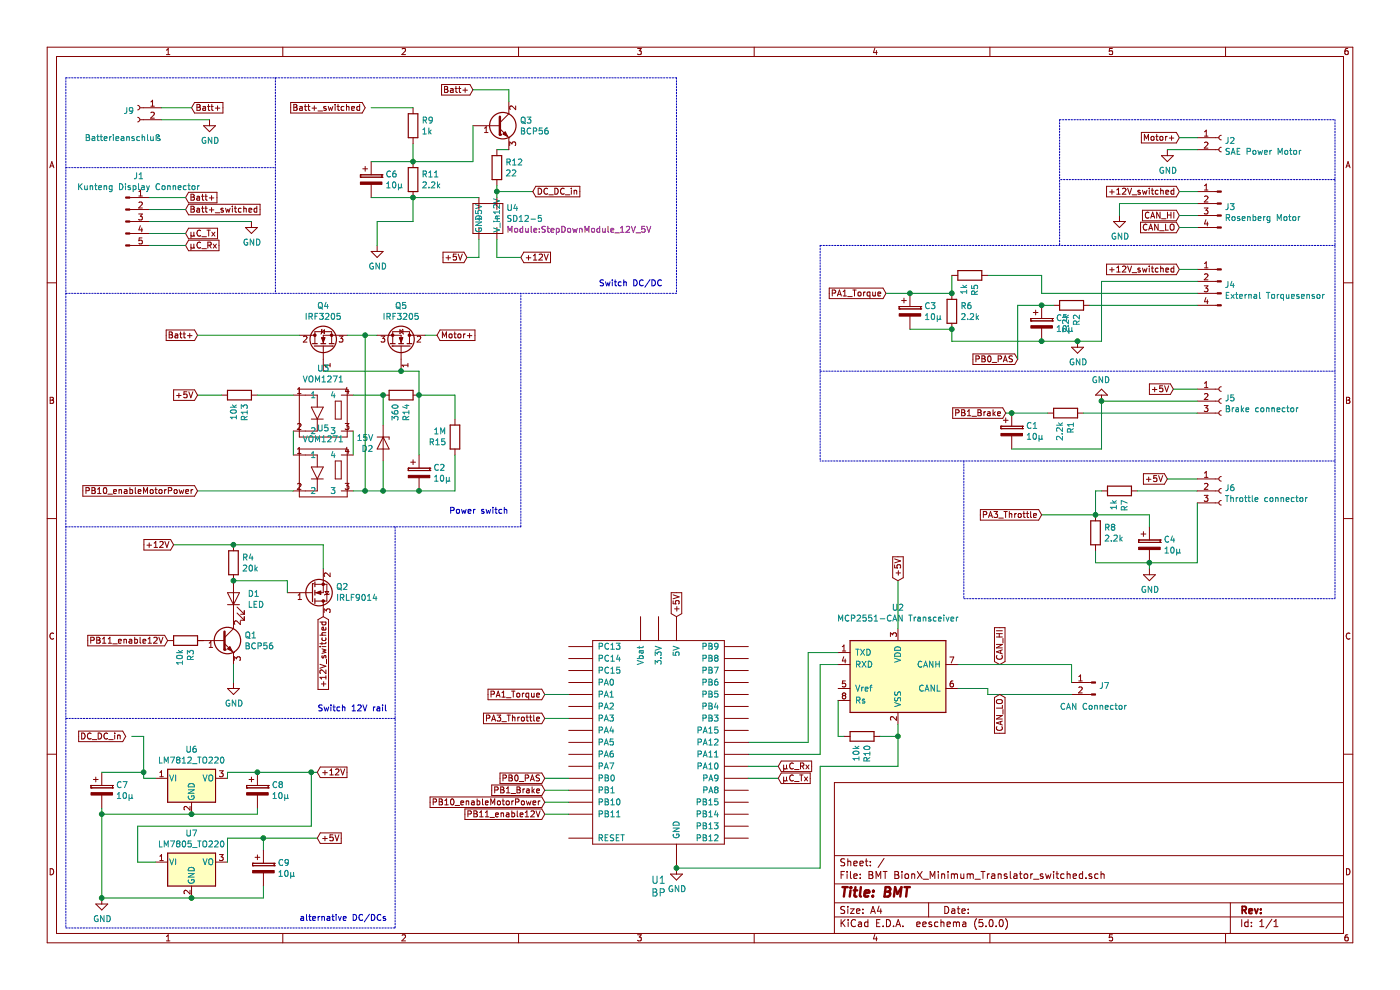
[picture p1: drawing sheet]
EESchema Schematic File Version 4
EELAYER 26 0
EELAYER END
$Descr A4 11693 8268
encoding utf-8
Sheet 1 1
Title "BMT"
Date ""
Rev ""
Comp ""
Comment1 ""
Comment2 ""
Comment3 ""
Comment4 ""
$EndDescr
$Comp
L Connector:Conn_01x04_Male J3
U 1 1
P 10200 1700
F 0 "J3" H 10172 1673 50  0000 R CNN
F 1 "Rosenberg Motor" H 10172 1582 50  0000 R CNN
F 2 "Connector_JST:JST_EH_B4B-EH-A_1x04_P2.50mm_Vertical" H 10200 1700 50  0001 C CNN
F 3 "~" H 10200 1700 50  0001 C CNN
	1    10200 1700
	-1   0    0    -1  
$EndComp
$Comp
L Connector:Conn_01x02_Female J2
U 1 1
P 10200 1150
F 0 "J2" H 10228 1126 50  0000 L CNN
F 1 "SAE Power Motor" H 10228 1035 50  0000 L CNN
F 2 "Connector_Wago:Wago_734-132_1x02_P3.50mm_Vertical" H 10200 1150 50  0001 C CNN
F 3 "~" H 10200 1150 50  0001 C CNN
	1    10200 1150
	1    0    0    -1  
$EndComp
$Comp
L Connector:Conn_01x04_Male J4
U 1 1
P 10200 2350
F 0 "J4" H 10173 2323 50  0000 R CNN
F 1 "External Torquesensor" H 10173 2232 50  0000 R CNN
F 2 "Connector_JST:JST_EH_B4B-EH-A_1x04_P2.50mm_Vertical" H 10200 2350 50  0001 C CNN
F 3 "~" H 10200 2350 50  0001 C CNN
	1    10200 2350
	-1   0    0    -1  
$EndComp
Wire Wire Line
	9200 2350 10000 2350
$Comp
L Connector:Conn_01x03_Female J5
U 1 1
P 10200 3350
F 0 "J5" H 10228 3376 50  0000 L CNN
F 1 "Brake connector" H 10228 3285 50  0000 L CNN
F 2 "Connector_JST:JST_EH_B3B-EH-A_1x03_P2.50mm_Vertical" H 10200 3350 50  0001 C CNN
F 3 "~" H 10200 3350 50  0001 C CNN
	1    10200 3350
	1    0    0    -1  
$EndComp
Wire Wire Line
	9200 3350 10000 3350
Wire Wire Line
	10000 2450 8700 2450
$Comp
L Interface_CAN_LIN:MCP2551-I-P U2
U 1 1
P 7500 5650
F 0 "U2" H 7500 6228 50  0000 C CNN
F 1 "MCP2551-CAN Transceiver" H 7500 6137 50  0000 C CNN
F 2 "Package_SO:SOIC-8-1EP_3.9x4.9mm_P1.27mm_EP2.29x3mm" H 7500 5150 50  0001 C CIN
F 3 "http://ww1.microchip.com/downloads/en/devicedoc/21667d.pdf" H 7500 5650 50  0001 C CNN
	1    7500 5650
	1    0    0    -1  
$EndComp
Wire Wire Line
	6250 6200 6750 6200
Wire Wire Line
	6750 6200 6750 5450
Wire Wire Line
	6750 5450 7000 5450
Wire Wire Line
	6250 6300 6850 6300
Wire Wire Line
	6850 6300 6850 5550
Wire Wire Line
	6850 5550 7000 5550
Wire Wire Line
	7500 6400 7500 6150
Wire Wire Line
	8000 5750 8250 5750
Wire Wire Line
	8250 5800 8250 5750
$Comp
L Connector:Conn_01x02_Male J7
U 1 1
P 9150 5700
F 0 "J7" H 9122 5674 50  0000 R CNN
F 1 "CAN Connector" H 9450 5500 50  0000 R CNN
F 2 "Connector_JST:JST_EH_B2B-EH-A_1x02_P2.50mm_Vertical" H 9150 5700 50  0001 C CNN
F 3 "~" H 9150 5700 50  0001 C CNN
	1    9150 5700
	-1   0    0    -1  
$EndComp
Wire Wire Line
	8950 5550 8950 5700
Wire Wire Line
	8250 5800 8950 5800
$Comp
L Connector:Conn_01x03_Female J6
U 1 1
P 10200 4100
F 0 "J6" H 10228 4126 50  0000 L CNN
F 1 "Throttle connector" H 10228 4035 50  0000 L CNN
F 2 "Connector_JST:JST_EH_B3B-EH-A_1x03_P2.50mm_Vertical" H 10200 4100 50  0001 C CNN
F 3 "~" H 10200 4100 50  0001 C CNN
	1    10200 4100
	1    0    0    -1  
$EndComp
$Comp
L Device:R R8
U 1 1
P 9150 4450
F 0 "R8" H 9220 4496 50  0000 L CNN
F 1 "2.2k" H 9220 4405 50  0000 L CNN
F 2 "Resistor_SMD:R_0805_2012Metric" V 9080 4450 50  0001 C CNN
F 3 "~" H 9150 4450 50  0001 C CNN
	1    9150 4450
	1    0    0    -1  
$EndComp
$Comp
L Device:R R7
U 1 1
P 9350 4100
F 0 "R7" H 9420 4146 50  0000 L CNN
F 1 "1k" H 9420 4055 50  0000 L CNN
F 2 "Resistor_SMD:R_0805_2012Metric" V 9280 4100 50  0001 C CNN
F 3 "~" H 9350 4100 50  0001 C CNN
	1    9350 4100
	0    1    1    0   
$EndComp
Connection ~ 9150 4300
$Comp
L power:GND #PWR0102
U 1 1
P 9600 4750
F 0 "#PWR0102" H 9600 4500 50  0001 C CNN
F 1 "GND" H 9605 4577 50  0000 C CNN
F 2 "" H 9600 4750 50  0001 C CNN
F 3 "" H 9600 4750 50  0001 C CNN
	1    9600 4750
	1    0    0    -1  
$EndComp
$Comp
L Device:R R6
U 1 1
P 7950 2600
F 0 "R6" H 8020 2646 50  0000 L CNN
F 1 "2.2k" H 8020 2555 50  0000 L CNN
F 2 "Resistor_SMD:R_0805_2012Metric" V 7880 2600 50  0001 C CNN
F 3 "~" H 7950 2600 50  0001 C CNN
	1    7950 2600
	1    0    0    -1  
$EndComp
$Comp
L power:GND #PWR0103
U 1 1
P 9000 2850
F 0 "#PWR0103" H 9000 2600 50  0001 C CNN
F 1 "GND" H 9005 2677 50  0000 C CNN
F 2 "" H 9000 2850 50  0001 C CNN
F 3 "" H 9000 2850 50  0001 C CNN
	1    9000 2850
	1    0    0    -1  
$EndComp
Wire Wire Line
	7950 2300 7950 2450
Wire Wire Line
	8700 2450 8700 2300
Connection ~ 7950 2450
$Comp
L Device:CP C4
U 1 1
P 9600 4550
F 0 "C4" H 9718 4596 50  0000 L CNN
F 1 "10µ" H 9718 4505 50  0000 L CNN
F 2 "Capacitor_THT:CP_Radial_D5.0mm_P2.50mm" H 9638 4400 50  0001 C CNN
F 3 "~" H 9600 4550 50  0001 C CNN
	1    9600 4550
	1    0    0    -1  
$EndComp
$Comp
L Device:CP C3
U 1 1
P 7600 2600
F 0 "C3" H 7718 2646 50  0000 L CNN
F 1 "10µ" H 7718 2555 50  0000 L CNN
F 2 "Capacitor_THT:CP_Radial_D5.0mm_P2.50mm" H 7638 2450 50  0001 C CNN
F 3 "~" H 7600 2600 50  0001 C CNN
	1    7600 2600
	1    0    0    -1  
$EndComp
Wire Wire Line
	7600 2450 7950 2450
Wire Wire Line
	7600 2750 7950 2750
Connection ~ 7950 2750
Wire Wire Line
	9600 4400 9600 4300
Wire Wire Line
	9600 4300 9150 4300
Wire Wire Line
	9600 4700 9150 4700
Wire Wire Line
	7500 6400 6850 6400
$Comp
L power:GND #PWR0105
U 1 1
P 5650 7250
F 0 "#PWR0105" H 5650 7000 50  0001 C CNN
F 1 "GND" H 5655 7077 50  0000 C CNN
F 2 "" H 5650 7250 50  0001 C CNN
F 3 "" H 5650 7250 50  0001 C CNN
	1    5650 7250
	1    0    0    -1  
$EndComp
Wire Wire Line
	9200 3350 9200 3750
$Comp
L Connector:Conn_01x02_Female J9
U 1 1
P 1150 900
F 0 "J9" H 1178 876 50  0000 L CNN
F 1 "Batterieanschluß" H 950 650 50  0000 L CNN
F 2 "Connector_Wago:Wago_734-132_1x02_P3.50mm_Vertical" H 1150 900 50  0001 C CNN
F 3 "~" H 1150 900 50  0001 C CNN
	1    1150 900 
	-1   0    0    -1  
$EndComp
$Comp
L Device:CP C1
U 1 1
P 8450 3600
F 0 "C1" H 8568 3646 50  0000 L CNN
F 1 "10µ" H 8568 3555 50  0000 L CNN
F 2 "Capacitor_THT:CP_Radial_D5.0mm_P2.50mm" H 8488 3450 50  0001 C CNN
F 3 "~" H 8450 3600 50  0001 C CNN
	1    8450 3600
	1    0    0    -1  
$EndComp
$Comp
L Device:R R1
U 1 1
P 8900 3450
F 0 "R1" H 8970 3496 50  0000 L CNN
F 1 "2.2k" H 8970 3405 50  0000 L CNN
F 2 "Resistor_SMD:R_0805_2012Metric" V 8830 3450 50  0001 C CNN
F 3 "~" H 8900 3450 50  0001 C CNN
	1    8900 3450
	0    1    1    0   
$EndComp
$Comp
L Device:R R2
U 1 1
P 8950 2550
F 0 "R2" H 9020 2596 50  0000 L CNN
F 1 "2.2k" H 9020 2505 50  0000 L CNN
F 2 "Resistor_SMD:R_0805_2012Metric" V 8880 2550 50  0001 C CNN
F 3 "~" H 8950 2550 50  0001 C CNN
	1    8950 2550
	0    1    1    0   
$EndComp
$Comp
L Device:CP C5
U 1 1
P 8700 2700
F 0 "C5" H 8818 2746 50  0000 L CNN
F 1 "10µ" H 8818 2655 50  0000 L CNN
F 2 "Capacitor_THT:CP_Radial_D5.0mm_P2.50mm" H 8738 2550 50  0001 C CNN
F 3 "~" H 8700 2700 50  0001 C CNN
	1    8700 2700
	1    0    0    -1  
$EndComp
Wire Wire Line
	8800 2550 8700 2550
Wire Wire Line
	8700 2850 9000 2850
Wire Wire Line
	9200 2850 9200 2350
Wire Wire Line
	9100 2550 10000 2550
Connection ~ 8700 2550
$Comp
L Device:R R10
U 1 1
P 7200 6150
F 0 "R10" H 7270 6196 50  0000 L CNN
F 1 "10k" H 7270 6105 50  0000 L CNN
F 2 "Resistor_SMD:R_0805_2012Metric" V 7130 6150 50  0001 C CNN
F 3 "~" H 7200 6150 50  0001 C CNN
	1    7200 6150
	0    1    1    0   
$EndComp
Wire Wire Line
	7350 6150 7500 6150
Connection ~ 7500 6150
Wire Wire Line
	7500 6150 7500 6050
Wire Wire Line
	7050 6150 7000 6150
Wire Wire Line
	7000 6150 7000 5850
$Comp
L Device:R R5
U 1 1
P 8100 2300
F 0 "R5" H 8170 2346 50  0000 L CNN
F 1 "1k" H 8170 2255 50  0000 L CNN
F 2 "Resistor_SMD:R_0805_2012Metric" V 8030 2300 50  0001 C CNN
F 3 "~" H 8100 2300 50  0001 C CNN
	1    8100 2300
	0    1    1    0   
$EndComp
$Comp
L bluepill:BP U1
U 1 1
P 5500 6200
F 0 "U1" H 5500 5053 60  0000 C CNN
F 1 "BP" H 5500 4947 60  0000 C CNN
F 2 "Module:BluePill" H 5400 6950 60  0001 C CNN
F 3 "" H 5400 6950 60  0001 C CNN
	1    5500 6200
	1    0    0    -1  
$EndComp
$Comp
L stepdownmodule_12v_5_v:SD12-5 U4
U 1 1
P 4050 1600
F 0 "U4" H 4228 1466 50  0000 L CNN
F 1 "SD12-5" H 4228 1375 50  0000 L CNN
F 2 "Module:StepDownModule_12V_5V" H 4228 1284 50  0000 L CNN
F 3 "" H 4050 1600 50  0001 C CNN
	1    4050 1600
	1    0    0    -1  
$EndComp
Wire Wire Line
	4250 1250 4150 1250
Wire Wire Line
	4150 2000 4150 2150
$Comp
L Connector:Conn_01x05_Male J1
U 1 1
P 1050 1850
F 0 "J1" H 1158 2231 50  0000 C CNN
F 1 "Kunteng Display Connector" H 1158 2140 50  0000 C CNN
F 2 "Connector_JST:JST_EH_B5B-EH-A_1x05_P2.50mm_Vertical" H 1050 1850 50  0001 C CNN
F 3 "~" H 1050 1850 50  0001 C CNN
	1    1050 1850
	1    0    0    -1  
$EndComp
$Comp
L Transistor_BJT:BCP56 Q3
U 1 1
P 4150 1050
F 0 "Q3" H 4341 1096 50  0000 L CNN
F 1 "BCP56" H 4341 1005 50  0000 L CNN
F 2 "Package_TO_SOT_SMD:SOT-223" H 4350 975 50  0001 L CIN
F 3 "http://cache.nxp.com/documents/data_sheet/BCP56_BCX56_BC56PA.pdf?pspll=1" H 4150 1050 50  0001 L CNN
	1    4150 1050
	1    0    0    -1  
$EndComp
$Comp
L Device:R R12
U 1 1
P 4150 1400
F 0 "R12" H 4220 1446 50  0000 L CNN
F 1 "22" H 4220 1355 50  0000 L CNN
F 2 "Resistor_SMD:R_0805_2012Metric" V 4080 1400 50  0001 C CNN
F 3 "~" H 4150 1400 50  0001 C CNN
	1    4150 1400
	1    0    0    -1  
$EndComp
$Comp
L Device:R R11
U 1 1
P 3450 1500
F 0 "R11" H 3520 1546 50  0000 L CNN
F 1 "2.2k" H 3520 1455 50  0000 L CNN
F 2 "Resistor_SMD:R_0805_2012Metric" V 3380 1500 50  0001 C CNN
F 3 "~" H 3450 1500 50  0001 C CNN
	1    3450 1500
	1    0    0    -1  
$EndComp
Wire Wire Line
	3450 1200 3450 1350
Connection ~ 3450 1350
$Comp
L Device:CP C6
U 1 1
P 3100 1500
F 0 "C6" H 3218 1546 50  0000 L CNN
F 1 "10µ" H 3218 1455 50  0000 L CNN
F 2 "Capacitor_THT:CP_Radial_D5.0mm_P2.50mm" H 3138 1350 50  0001 C CNN
F 3 "~" H 3100 1500 50  0001 C CNN
	1    3100 1500
	1    0    0    -1  
$EndComp
Wire Wire Line
	3100 1350 3450 1350
Wire Wire Line
	3100 1650 3450 1650
Connection ~ 3450 1650
$Comp
L Device:R R9
U 1 1
P 3450 1050
F 0 "R9" H 3520 1096 50  0000 L CNN
F 1 "1k" H 3520 1005 50  0000 L CNN
F 2 "Resistor_SMD:R_0805_2012Metric" V 3380 1050 50  0001 C CNN
F 3 "~" H 3450 1050 50  0001 C CNN
	1    3450 1050
	1    0    0    -1  
$EndComp
Wire Wire Line
	4000 1650 3450 1650
Wire Wire Line
	3450 1350 3950 1350
Wire Wire Line
	3950 1350 3950 1050
Wire Wire Line
	3450 1850 3450 1650
$Comp
L Regulator_Linear:LM7812_TO220 U6
U 1 1
P 1600 6500
F 0 "U6" H 1600 6742 50  0000 C CNN
F 1 "LM7812_TO220" H 1600 6651 50  0000 C CNN
F 2 "Package_TO_SOT_THT:TO-220-3_Vertical" H 1600 6725 50  0001 C CIN
F 3 "http://www.fairchildsemi.com/ds/LM/LM7805.pdf" H 1600 6450 50  0001 C CNN
	1    1600 6500
	1    0    0    -1  
$EndComp
$Comp
L Regulator_Linear:LM7805_TO220 U7
U 1 1
P 1600 7200
F 0 "U7" H 1600 7442 50  0000 C CNN
F 1 "LM7805_TO220" H 1600 7351 50  0000 C CNN
F 2 "Package_TO_SOT_THT:TO-220-3_Vertical" H 1600 7425 50  0001 C CIN
F 3 "http://www.fairchildsemi.com/ds/LM/LM7805.pdf" H 1600 7150 50  0001 C CNN
	1    1600 7200
	1    0    0    -1  
$EndComp
$Comp
L Device:CP C8
U 1 1
P 2150 6600
F 0 "C8" H 2268 6646 50  0000 L CNN
F 1 "10µ" H 2268 6555 50  0000 L CNN
F 2 "Capacitor_THT:CP_Radial_D5.0mm_P2.50mm" H 2188 6450 50  0001 C CNN
F 3 "~" H 2150 6600 50  0001 C CNN
	1    2150 6600
	1    0    0    -1  
$EndComp
$Comp
L Device:CP C7
U 1 1
P 850 6600
F 0 "C7" H 968 6646 50  0000 L CNN
F 1 "10µ" H 968 6555 50  0000 L CNN
F 2 "Capacitor_THT:CP_Radial_D5.0mm_P2.50mm" H 888 6450 50  0001 C CNN
F 3 "~" H 850 6600 50  0001 C CNN
	1    850  6600
	1    0    0    -1  
$EndComp
$Comp
L Device:CP C9
U 1 1
P 2200 7250
F 0 "C9" H 2318 7296 50  0000 L CNN
F 1 "10µ" H 2318 7205 50  0000 L CNN
F 2 "Capacitor_THT:CP_Radial_D5.0mm_P2.50mm" H 2238 7100 50  0001 C CNN
F 3 "~" H 2200 7250 50  0001 C CNN
	1    2200 7250
	1    0    0    -1  
$EndComp
Wire Wire Line
	1600 6800 2150 6800
Wire Wire Line
	2150 6800 2150 6750
Connection ~ 1600 6800
Wire Wire Line
	850  6800 850  6750
Connection ~ 850  6800
Wire Wire Line
	850  6800 1600 6800
Wire Wire Line
	1600 7500 2200 7500
Wire Wire Line
	2200 7400 2200 7500
Connection ~ 1600 7500
Wire Wire Line
	1900 7000 1900 7200
Wire Wire Line
	2200 7000 2200 7100
Wire Wire Line
	2200 7000 1900 7000
Wire Wire Line
	1900 6450 1900 6500
Wire Wire Line
	2150 6450 1900 6450
Connection ~ 2150 6450
Wire Wire Line
	1200 6150 1200 6450
Wire Wire Line
	1200 6500 1300 6500
Wire Wire Line
	1200 6450 850  6450
Connection ~ 1200 6450
Wire Wire Line
	1200 6450 1200 6500
Wire Wire Line
	2600 6450 2600 6900
Wire Wire Line
	2600 6900 1150 6900
Wire Wire Line
	1150 6900 1150 7200
Wire Wire Line
	1150 7200 1300 7200
Wire Wire Line
	2600 6450 2150 6450
$Comp
L Transistor_FET:IRF3205 Q4
U 1 1
P 2700 2900
F 0 "Q4" V 3043 2900 50  0000 C CNN
F 1 "IRF3205" V 2952 2900 50  0000 C CNN
F 2 "Package_TO_SOT_THT:TO-220-3_Vertical" H 2950 2825 50  0001 L CIN
F 3 "http://www.irf.com/product-info/datasheets/data/irf3205.pdf" H 2700 2900 50  0001 L CNN
	1    2700 2900
	0    -1   -1   0   
$EndComp
$Comp
L Transistor_FET:IRF3205 Q5
U 1 1
P 3350 2900
F 0 "Q5" V 3693 2900 50  0000 C CNN
F 1 "IRF3205" V 3602 2900 50  0000 C CNN
F 2 "Package_TO_SOT_THT:TO-220-3_Vertical" H 3600 2825 50  0001 L CIN
F 3 "http://www.irf.com/product-info/datasheets/data/irf3205.pdf" H 3350 2900 50  0001 L CNN
	1    3350 2900
	0    1    -1   0   
$EndComp
$Comp
L Device:D_Zener D2
U 1 1
P 3200 3700
F 0 "D2" V 3246 3621 50  0000 R CNN
F 1 "15V" V 3155 3621 50  0000 R CNN
F 2 "Diode_SMD:D_0805_2012Metric" H 3200 3700 50  0001 C CNN
F 3 "~" H 3200 3700 50  0001 C CNN
	1    3200 3700
	0    1    1    0   
$EndComp
$Comp
L Device:R R14
U 1 1
P 3350 3300
F 0 "R14" H 3420 3346 50  0000 L CNN
F 1 "360" H 3420 3255 50  0000 L CNN
F 2 "Resistor_SMD:R_0805_2012Metric" V 3280 3300 50  0001 C CNN
F 3 "~" H 3350 3300 50  0001 C CNN
	1    3350 3300
	0    1    1    0   
$EndComp
Wire Wire Line
	3200 3300 3200 3550
Wire Wire Line
	2700 3100 3350 3100
Connection ~ 3200 3300
Wire Wire Line
	3200 4100 3050 4100
Connection ~ 3050 4100
$Comp
L Device:CP C2
U 1 1
P 3500 3950
F 0 "C2" H 3618 3996 50  0000 L CNN
F 1 "10µ" H 3618 3905 50  0000 L CNN
F 2 "Capacitor_THT:CP_Radial_D5.0mm_P2.50mm" H 3538 3800 50  0001 C CNN
F 3 "~" H 3500 3950 50  0001 C CNN
	1    3500 3950
	1    0    0    -1  
$EndComp
Wire Wire Line
	3200 4100 3500 4100
Connection ~ 3200 4100
Wire Wire Line
	3500 3300 3500 3100
Wire Wire Line
	3500 3100 3350 3100
Connection ~ 3500 3300
Connection ~ 3350 3100
$Comp
L Device:R R13
U 1 1
P 2000 3300
F 0 "R13" H 2070 3346 50  0000 L CNN
F 1 "10k" H 2070 3255 50  0000 L CNN
F 2 "Resistor_SMD:R_0805_2012Metric" V 1930 3300 50  0001 C CNN
F 3 "~" H 2000 3300 50  0001 C CNN
	1    2000 3300
	0    1    1    0   
$EndComp
Wire Wire Line
	1650 3300 1850 3300
Wire Wire Line
	3550 2800 3650 2800
$Comp
L Device:R R15
U 1 1
P 3800 3650
F 0 "R15" H 3870 3696 50  0000 L CNN
F 1 "1M" H 3870 3605 50  0000 L CNN
F 2 "Resistor_SMD:R_0805_2012Metric" V 3730 3650 50  0001 C CNN
F 3 "~" H 3800 3650 50  0001 C CNN
	1    3800 3650
	-1   0    0    1   
$EndComp
Wire Wire Line
	3500 3300 3800 3300
Wire Wire Line
	3800 3300 3800 3500
Wire Wire Line
	3800 4100 3500 4100
Connection ~ 3500 4100
Text GLabel 1550 1650 2    50   Input ~ 0
Batt+
Wire Wire Line
	1250 1650 1550 1650
$Comp
L power:GND #PWR04
U 1 1
P 2100 1850
F 0 "#PWR04" H 2100 1600 50  0001 C CNN
F 1 "GND" H 2105 1677 50  0000 C CNN
F 2 "" H 2100 1850 50  0001 C CNN
F 3 "" H 2100 1850 50  0001 C CNN
	1    2100 1850
	1    0    0    -1  
$EndComp
Wire Wire Line
	1250 1850 2100 1850
Text GLabel 1550 1750 2    50   Input ~ 0
Batt+_switched
Wire Wire Line
	1250 1750 1550 1750
Text GLabel 1550 1950 2    50   Input ~ 0
µC_Tx
Text GLabel 1550 2050 2    50   Input ~ 0
µC_Rx
Wire Wire Line
	1250 1950 1550 1950
Wire Wire Line
	1250 2050 1550 2050
$Comp
L power:VOM1271 U3
U 1 1
P 2700 3150
F 0 "U3" H 2700 3225 50  0000 C CNN
F 1 "VOM1271" H 2700 3134 50  0000 C CNN
F 2 "" H 2700 3150 50  0001 C CNN
F 3 "" H 2700 3150 50  0001 C CNN
	1    2700 3150
	1    0    0    -1  
$EndComp
$Comp
L power:VOM1271 U5
U 1 1
P 2700 3650
F 0 "U5" H 2700 3725 50  0000 C CNN
F 1 "VOM1271" H 2700 3634 50  0000 C CNN
F 2 "" H 2700 3650 50  0001 C CNN
F 3 "" H 2700 3650 50  0001 C CNN
	1    2700 3650
	1    0    0    -1  
$EndComp
Wire Wire Line
	2950 3600 2950 3800
Wire Wire Line
	2450 3600 2450 3800
Text GLabel 1650 3300 0    50   Input ~ 0
+5V
Text GLabel 1650 4100 0    50   Input ~ 0
PB10_enableMotorPower
Wire Wire Line
	2950 3300 3200 3300
Wire Wire Line
	2900 2800 3050 2800
Wire Wire Line
	3800 3800 3800 4100
Wire Wire Line
	3500 3300 3500 3800
Wire Wire Line
	3200 3850 3200 4100
Wire Wire Line
	3050 2800 3050 4100
Connection ~ 3050 2800
Wire Wire Line
	3050 2800 3150 2800
Wire Wire Line
	2950 4100 3050 4100
Wire Wire Line
	2150 3300 2450 3300
Wire Wire Line
	1650 4100 2450 4100
Text GLabel 1650 2800 0    50   Input ~ 0
Batt+
Wire Wire Line
	1650 2800 2500 2800
Text GLabel 3650 2800 2    50   Input ~ 0
Motor+
Text GLabel 9850 1150 0    50   Input ~ 0
Motor+
Wire Wire Line
	9850 1150 10000 1150
$Comp
L power:GND #PWR08
U 1 1
P 9750 1250
F 0 "#PWR08" H 9750 1000 50  0001 C CNN
F 1 "GND" H 9755 1077 50  0000 C CNN
F 2 "" H 9750 1250 50  0001 C CNN
F 3 "" H 9750 1250 50  0001 C CNN
	1    9750 1250
	1    0    0    -1  
$EndComp
Wire Wire Line
	9750 1250 10000 1250
Text GLabel 1600 900  2    50   Input ~ 0
Batt+
Wire Wire Line
	1350 900  1600 900 
$Comp
L power:GND #PWR02
U 1 1
P 1750 1000
F 0 "#PWR02" H 1750 750 50  0001 C CNN
F 1 "GND" H 1755 827 50  0000 C CNN
F 2 "" H 1750 1000 50  0001 C CNN
F 3 "" H 1750 1000 50  0001 C CNN
	1    1750 1000
	1    0    0    -1  
$EndComp
Wire Wire Line
	1350 1000 1750 1000
Text GLabel 3950 750  0    50   Input ~ 0
Batt+
Wire Wire Line
	4250 750  3950 750 
Wire Wire Line
	4250 750  4250 850 
Text GLabel 3050 900  0    50   Input ~ 0
Batt+_switched
Wire Wire Line
	3100 900  3450 900 
$Comp
L power:GND #PWR05
U 1 1
P 3150 2050
F 0 "#PWR05" H 3150 1800 50  0001 C CNN
F 1 "GND" H 3155 1877 50  0000 C CNN
F 2 "" H 3150 2050 50  0001 C CNN
F 3 "" H 3150 2050 50  0001 C CNN
	1    3150 2050
	1    0    0    -1  
$EndComp
Wire Wire Line
	3150 1850 3150 2050
Wire Wire Line
	3150 1850 3450 1850
Text GLabel 3900 2150 0    50   Input ~ 0
+5V
Text GLabel 4350 2150 2    50   Input ~ 0
+12V
Wire Wire Line
	4150 2150 4350 2150
Wire Wire Line
	4000 2000 4000 2150
Wire Wire Line
	4000 2150 3900 2150
Wire Wire Line
	4150 1550 4150 1600
Text GLabel 4550 6700 0    50   Input ~ 0
PB10_enableMotorPower
Text GLabel 1050 6150 0    50   Input ~ 0
DC_DC_in
Wire Wire Line
	4150 1600 4450 1600
Connection ~ 4150 1600
Wire Wire Line
	4150 1600 4150 1650
Wire Wire Line
	1100 6150 1200 6150
Text GLabel 2650 6450 2    50   Input ~ 0
+12V
Wire Wire Line
	2650 6450 2600 6450
Connection ~ 2600 6450
Text GLabel 2650 7000 2    50   Input ~ 0
+5V
Wire Wire Line
	2200 7000 2650 7000
Connection ~ 2200 7000
$Comp
L power:GND #PWR01
U 1 1
P 850 7500
F 0 "#PWR01" H 850 7250 50  0001 C CNN
F 1 "GND" H 855 7327 50  0000 C CNN
F 2 "" H 850 7500 50  0001 C CNN
F 3 "" H 850 7500 50  0001 C CNN
	1    850  7500
	1    0    0    -1  
$EndComp
Wire Wire Line
	850  6800 850  7500
Connection ~ 850  7500
Wire Wire Line
	850  7500 1600 7500
Text GLabel 5650 5150 1    50   Input ~ 0
+5V
Text GLabel 9800 3250 0    50   Input ~ 0
+5V
Wire Wire Line
	9800 3250 10000 3250
Text GLabel 9750 4000 0    50   Input ~ 0
+5V
Wire Wire Line
	9750 4000 10000 4000
Text GLabel 7500 4850 1    50   Input ~ 0
+5V
Wire Wire Line
	7500 4850 7500 5250
Text GLabel 6500 6500 2    50   Input ~ 0
µC_Tx
Text GLabel 6500 6400 2    50   Input ~ 0
µC_Rx
Wire Wire Line
	6250 6400 6500 6400
Wire Wire Line
	6250 6500 6500 6500
Text GLabel 4550 6000 0    50   Input ~ 0
PA3_Throttle
Wire Wire Line
	4550 6000 4750 6000
Text GLabel 8700 4300 0    50   Input ~ 0
PA3_Throttle
Wire Wire Line
	8700 4300 9150 4300
Text GLabel 4550 5800 0    50   Input ~ 0
PA1_Torque
Wire Wire Line
	4550 5800 4750 5800
Text GLabel 7400 2450 0    50   Input ~ 0
PA1_Torque
Wire Wire Line
	7400 2450 7600 2450
Connection ~ 7600 2450
Text GLabel 4550 6500 0    50   Input ~ 0
PB0_PAS
Wire Wire Line
	4550 6500 4750 6500
Text GLabel 8500 3000 0    50   Input ~ 0
PB0_PAS
Wire Wire Line
	8500 2550 8500 3000
Wire Wire Line
	8500 2550 8700 2550
Text GLabel 4550 6600 0    50   Input ~ 0
PB1_Brake
Wire Wire Line
	4550 6600 4750 6600
Text GLabel 8400 3450 0    50   Input ~ 0
PB1_Brake
Text GLabel 4450 1600 2    50   Input ~ 0
DC_DC_in
$Comp
L Transistor_BJT:BCP56 Q1
U 1 1
P 1850 5350
F 0 "Q1" H 2041 5396 50  0000 L CNN
F 1 "BCP56" H 2041 5305 50  0000 L CNN
F 2 "Package_TO_SOT_SMD:SOT-223" H 2050 5275 50  0001 L CIN
F 3 "http://cache.nxp.com/documents/data_sheet/BCP56_BCX56_BC56PA.pdf?pspll=1" H 1850 5350 50  0001 L CNN
	1    1850 5350
	1    0    0    -1  
$EndComp
Text GLabel 1400 5350 0    50   Input ~ 0
PB11_enable12V
$Comp
L power:GND #PWR03
U 1 1
P 1950 5700
F 0 "#PWR03" H 1950 5450 50  0001 C CNN
F 1 "GND" H 1955 5527 50  0000 C CNN
F 2 "" H 1950 5700 50  0001 C CNN
F 3 "" H 1950 5700 50  0001 C CNN
	1    1950 5700
	1    0    0    -1  
$EndComp
Wire Wire Line
	1950 5550 1950 5700
$Comp
L Device:R R3
U 1 1
P 1550 5350
F 0 "R3" H 1620 5396 50  0000 L CNN
F 1 "10k" H 1620 5305 50  0000 L CNN
F 2 "Resistor_SMD:R_0805_2012Metric" V 1480 5350 50  0001 C CNN
F 3 "~" H 1550 5350 50  0001 C CNN
	1    1550 5350
	0    1    1    0   
$EndComp
Text GLabel 4550 6800 0    50   Input ~ 0
PB11_enable12V
Wire Wire Line
	4550 6700 4750 6700
$Comp
L Transistor_FET:2N7002 Q2
U 1 1
P 2600 4950
F 0 "Q2" H 2805 4904 50  0000 L CNN
F 1 "IRLF9014" H 2805 4995 50  0000 L CNN
F 2 "Package_TO_SOT_SMD:SOT-23" H 2800 4875 50  0001 L CIN
F 3 "https://www.fairchildsemi.com/datasheets/2N/2N7002.pdf" H 2600 4950 50  0001 L CNN
	1    2600 4950
	1    0    0    1   
$EndComp
$Comp
L Device:LED D1
U 1 1
P 1950 5000
F 0 "D1" V 1988 4883 50  0000 R CNN
F 1 "LED" V 1897 4883 50  0000 R CNN
F 2 "" H 1950 5000 50  0001 C CNN
F 3 "~" H 1950 5000 50  0001 C CNN
	1    1950 5000
	0    -1   -1   0   
$EndComp
Text GLabel 1450 4550 0    50   Input ~ 0
+12V
$Comp
L Device:R R4
U 1 1
P 1950 4700
F 0 "R4" H 2020 4746 50  0000 L CNN
F 1 "20k" H 2020 4655 50  0000 L CNN
F 2 "Resistor_SMD:R_0805_2012Metric" V 1880 4700 50  0001 C CNN
F 3 "~" H 1950 4700 50  0001 C CNN
	1    1950 4700
	1    0    0    -1  
$EndComp
Wire Wire Line
	1450 4550 1950 4550
Wire Wire Line
	2700 4550 2700 4750
Wire Wire Line
	2700 4550 1950 4550
Connection ~ 1950 4550
Wire Wire Line
	1950 4850 2400 4850
Wire Wire Line
	2400 4850 2400 4950
Connection ~ 1950 4850
Text GLabel 2700 5150 3    50   Input ~ 0
+12V_switched
Text GLabel 9850 1600 0    50   Input ~ 0
+12V_switched
Wire Wire Line
	9850 1600 10000 1600
Text GLabel 8350 5550 1    50   Input ~ 0
CAN_HI
Wire Wire Line
	8000 5550 8950 5550
Text GLabel 9850 1800 0    50   Input ~ 0
CAN_HI
Wire Wire Line
	9850 1800 10000 1800
Text GLabel 9850 1900 0    50   Input ~ 0
CAN_LO
Wire Wire Line
	9850 1900 10000 1900
$Comp
L power:GND #PWR07
U 1 1
P 9350 1800
F 0 "#PWR07" H 9350 1550 50  0001 C CNN
F 1 "GND" H 9355 1627 50  0000 C CNN
F 2 "" H 9350 1800 50  0001 C CNN
F 3 "" H 9350 1800 50  0001 C CNN
	1    9350 1800
	1    0    0    -1  
$EndComp
Wire Wire Line
	9350 1700 9350 1800
Wire Wire Line
	9350 1700 10000 1700
Text GLabel 8350 5800 3    50   Input ~ 0
CAN_LO
Wire Wire Line
	4550 6800 4750 6800
Wire Wire Line
	6850 6400 6850 7250
Wire Wire Line
	6850 7250 5650 7250
Connection ~ 5650 7250
Wire Wire Line
	9200 4100 9150 4100
Wire Wire Line
	9150 4100 9150 4300
Wire Wire Line
	9600 4700 9600 4750
Connection ~ 9600 4700
Wire Wire Line
	9600 4700 10000 4700
Wire Wire Line
	10000 4700 10000 4200
Wire Wire Line
	9500 4100 10000 4100
Wire Wire Line
	9150 4600 9150 4700
$Comp
L power:GND #PWR06
U 1 1
P 9200 3350
F 0 "#PWR06" H 9200 3100 50  0001 C CNN
F 1 "GND" H 9205 3177 50  0000 C CNN
F 2 "" H 9200 3350 50  0001 C CNN
F 3 "" H 9200 3350 50  0001 C CNN
	1    9200 3350
	-1   0    0    1   
$EndComp
Wire Wire Line
	9050 3450 10000 3450
Connection ~ 9200 3350
Text GLabel 9850 2250 0    50   Input ~ 0
+12V_switched
Wire Wire Line
	10000 2250 9850 2250
Wire Wire Line
	8700 2300 8250 2300
Wire Notes Line
	8850 1000 11150 1000
Wire Notes Line
	11150 1500 8850 1500
Wire Notes Line
	8850 1000 8850 2050
Wire Notes Line
	6850 3100 11150 3100
Wire Notes Line
	6850 2050 11150 2050
Wire Notes Line
	11150 3850 6850 3850
Wire Notes Line
	6850 2050 6850 3850
Wire Notes Line
	8050 3850 8050 5000
Wire Notes Line
	8050 5000 11150 5000
Wire Notes Line
	11150 1000 11150 5000
Wire Notes Line
	550  7750 3300 7750
Wire Notes Line
	3300 6000 550  6000
Wire Notes Line
	4350 4400 4350 2450
Wire Notes Line
	550  4400 4350 4400
Wire Notes Line
	550  1400 2300 1400
Wire Notes Line
	2300 650  2300 2450
Wire Notes Line
	550  650  550  7750
Wire Notes Line
	5650 650  5650 2450
Wire Notes Line
	550  2450 5650 2450
Wire Notes Line
	550  650  5650 650 
Text Notes 2500 7700 0    50   ~ 0
alternative DC/DCs
Wire Notes Line
	3300 4400 3300 7750
Text Notes 2650 5950 0    50   ~ 0
Switch 12V rail
Text Notes 3750 4300 0    50   ~ 0
Power switch
Text Notes 5000 2400 0    50   ~ 0
Switch DC/DC
Connection ~ 9000 2850
Wire Wire Line
	9000 2850 9200 2850
Wire Wire Line
	8700 2850 7950 2850
Wire Wire Line
	7950 2850 7950 2750
Connection ~ 8700 2850
Connection ~ 8450 3450
Wire Wire Line
	8450 3450 8400 3450
Wire Wire Line
	8450 3450 8750 3450
Wire Wire Line
	8450 3750 9200 3750
$EndSCHEMATC
